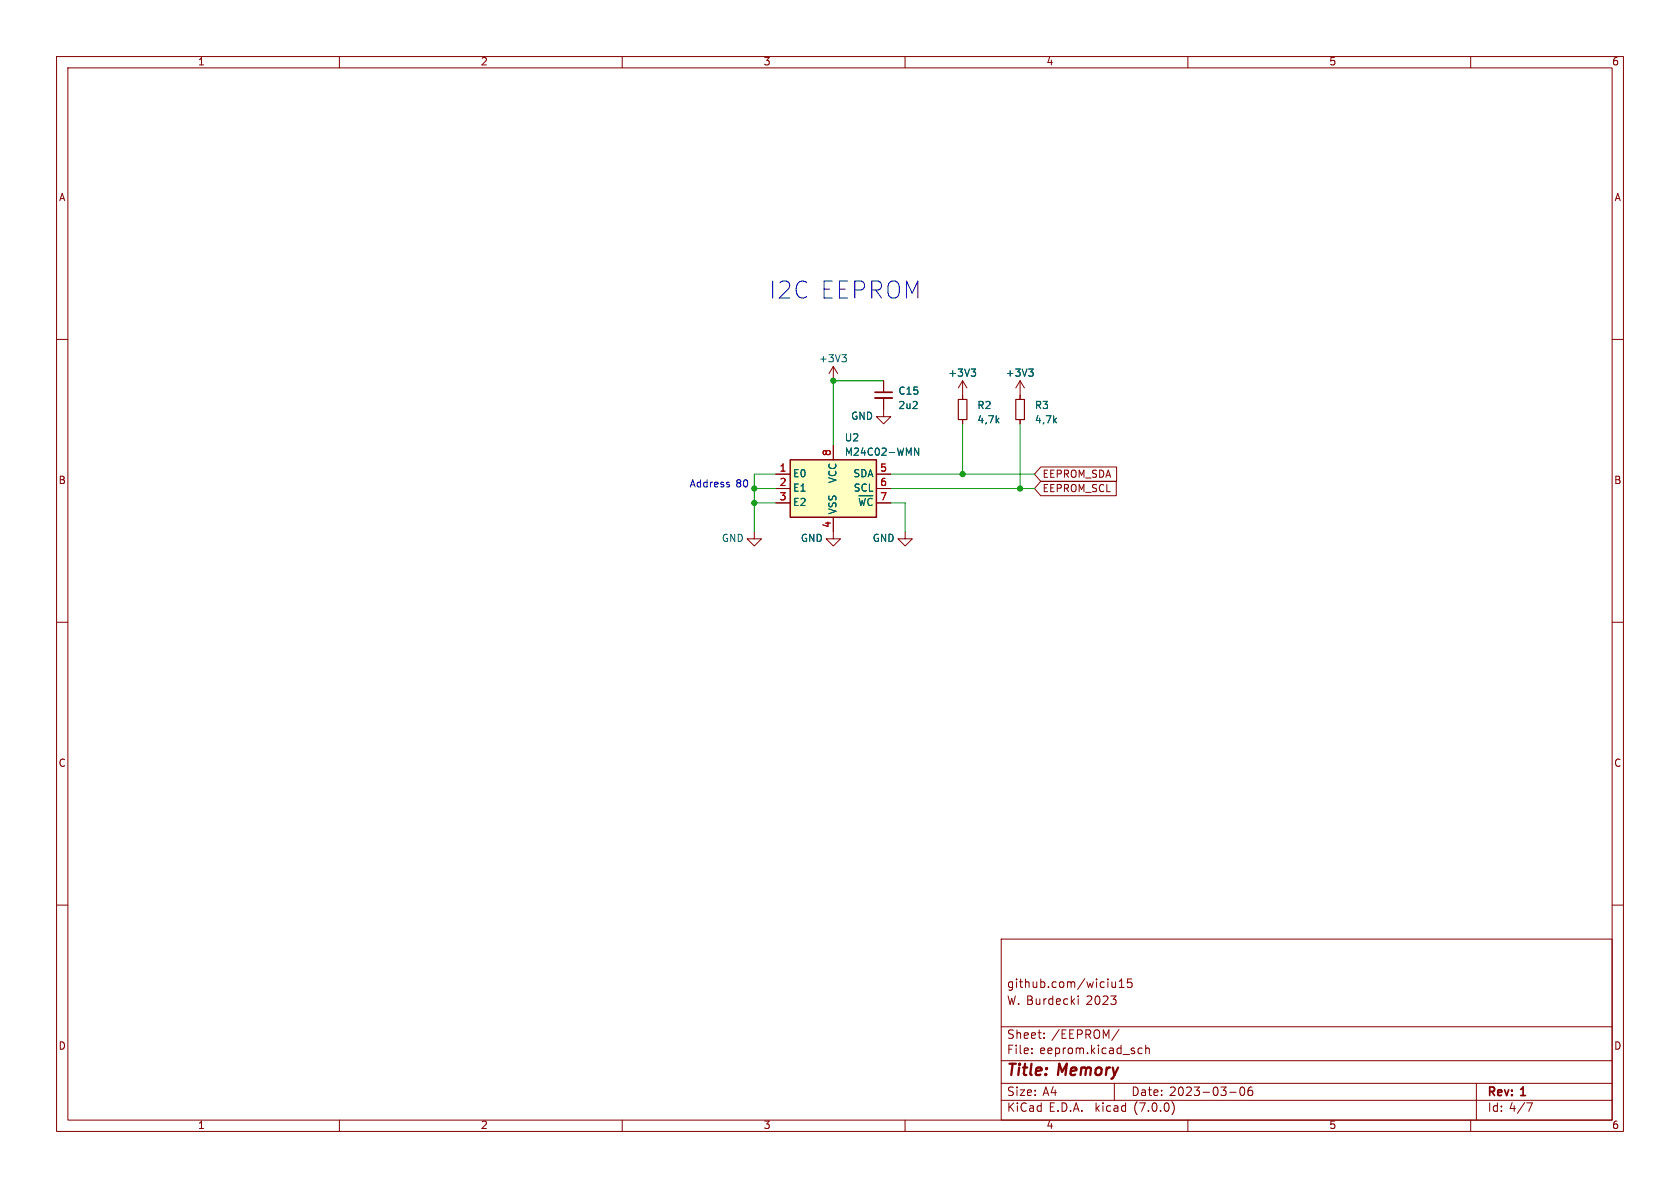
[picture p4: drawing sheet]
<svg xmlns="http://www.w3.org/2000/svg" width="297mm" height="210mm" viewBox="0 0 297 210" stroke-linecap="round" stroke-linejoin="round" font-family="sans-serif">
<g fill="none" stroke="#840000" stroke-width=".18">
<path d="M10 10h277v190h-277zM12 12h273v186h-273zM60 10v2M110 10v2M160 10v2M210 10v2M260 10v2M10 60h2M285 60h2M147.3 64.8v2.5M147.3 78.7v2.6M147.3 64.8l-.7 1.2"/>
<path d="M147.3 64.8l.8 1.2M156.2 70.4v3.3h1.3l-1.3 1.2-1.3-1.2h1.3M156.2 67.3v2M170.2 67.3l-.8 1.3M170.2 67.3v3.3M170.2 74.2v.7M170.2 67.3l.7 1.3M180.3 67.3l-.7 1.3M180.3 67.3v3.3M180.3 74.2v.7M180.3 67.3l.8 1.3M133.3 94v1.3h1.3l-1.3 1.2-1.2-1.2h1.2"/>
<path d="M137.2 83.8h2.5M137.2 86.4h2.5M137.2 88.9h2.5M147.3 91.4v3.9h1.3l-1.3 1.2-1.3-1.2h1.3M154.9 83.8h2.6M154.9 86.4h2.6M154.9 88.9h2.6M160 94v1.3h1.3l-1.3 1.2-1.3-1.2h1.3M184 82.5h13.4v2.6h-13.4l-1.1-1.3zM184 85.1h13.3v2.5h-13.3l-1.1-1.2zM10 110h2M285 110h2"/>
<path d="M10 160h2M285 160h2M177 166h108v32h-108zM190.5 176.1l.1 .1M190.6 176.1v.1M190.6 176.6v1M190.7 176.1l-.1 .1M196.6 173.6v.9l.4 .1 .2-.2M197.2 173.6v1M197.9 174.6h.8M197.9 173.5l.4-.4v1.5M200.1 173.1h-.7l-.1 .7 .2-.2 .5 .1 .1 .2v.5l-.2 .2-.6-.2"/>
<path d="M60 198v2M110 198v2M160 198v2M177 194.5h108M177 191.5h108M177 187.5h108M177 181.5h108M182.4 186.1v.2M182.4 185.3v.2M184.6 183.4v.2M184.6 182.6v.2M197 191.5v3"/>
<path d="M197.8 182l-1.3 1.9M201.3 186.1l.2 .2 .4-.1M201.9 185.3h-.4l-.2 .1M202.5 185.4l.3-.1h.3l.1 1M202.5 184.8v1.5M207.2 194.8a1.74 1.74 0 0 1 0 2.2M210 198v2M217.4 193.1h1.1M219.4 192.2h.1a.81 .81 0 0 1 .6 .6 .81 .81 0 0 1-.3 .8l-.1 .1a.81 .81 0 0 1-.6-.7 .81 .81 0 0 1 .3-.8zM221.3 192.2a.59 .59 0 0 0-.7 .6v.6l.2 .2 .4 .1 .2-.2 .1-.5-.2-.2-.4-.1-.3 .3M260 198v2M261 191.5v6.5"/>
<path d="M269.9 195h1l-.6 1.5"/>
</g>
<path d="M139.7 81.3h15.2v10.1h-15.2z" fill="#ffffc2" stroke="#ffffc2" stroke-width=".18"/>
<path d="M139.7 81.3h15.2v10.1h-15.2z" fill="none" stroke="#840000" stroke-width=".25"/>
<path d="M148.8 62.7h.8l-.4 .5M149.4 63.2l.2 .2v.3l-.2 .3M162.4 79.2v1.3l-.7-1.3v1.3M171.7 65.2h.8l-.4 .5M172.2 65.7l.3 .3v.3l-.3 .2M181.9 65.2h.7l-.4 .5M182.4 65.7l.2 .3v.3l-.2 .2M151.9 88.1l.3 1.3M153 88.1l-.3 1.3M154.2 88.2l-.3-.1-.3 .1-.2 .4" fill="none" stroke="#006464" stroke-width=".18"/>
<path d="M169.4 70.6h1.5v3.6h-1.5zM179.6 70.6h1.5v3.6h-1.5z" fill="none" stroke="#840000" stroke-width=".2"/>
<path d="M154.7 70.4h3" fill="none" stroke="#840000" stroke-width=".33"/>
<path d="M154.7 69.3h3" fill="none" stroke="#840000" stroke-width=".3"/>
<path d="M128.9 85.7v.3" fill="none" stroke="#0000c2" stroke-width=".18"/>
<path d="M156.2 67.3h-8.9v11.4M170.2 74.9v8.9M180.3 74.9v11.5M133.3 88.9h3.9M133.3 86.4h3.9M137.2 83.8h-3.9v10.2M157.5 88.9h2.5v5.1M157.5 83.8h25.4M157.5 86.4h25.4" fill="none" stroke="#009600" stroke-width=".18"/>
<g fill="#009600" stroke="#009600" stroke-width=".18">
<circle cx="180.3" cy="86.4" r=".46"/>
<circle cx="133.3" cy="86.4" r=".46"/>
<circle cx="133.3" cy="88.9" r=".46"/>
<circle cx="170.2" cy="83.8" r=".46"/>
<circle cx="147.3" cy="67.3" r=".46"/>
</g>
<text font-size="4.2" fill="#0000c2" x="135.9" y="53.3">I2C EEPROM</text>
<g font-size="2.8" fill="#840000">
<text x="178" y="190.8">Title:</text>
<text x="187.1" y="190.8">Memory</text>
</g>
<g font-size="2.1" fill="#840000">
<text x="178" y="177.9">W. Burdecki</text>
<text x="178" y="174.9">github.com/wiciu15</text>
<text x="192" y="177.9">2023</text>
<text x="178" y="183.9">Sheet:</text>
<text x="185.9" y="183.9">/EEPROM/</text>
<text x="178" y="186.6">File:</text>
<text x="183.8" y="186.6">eeprom.kicad_sch</text>
<text x="178" y="196.8">KiCad</text>
<text x="178" y="194">Size:</text>
<text x="184.3" y="194">A4</text>
<text x="185.4" y="196.8">E.D.A.</text>
<text x="193.7" y="196.8">kicad</text>
<text x="200" y="194">Date:</text>
<text x="200.6" y="196.8">(7.0.0)</text>
<text x="206.7" y="194">2023-03-06</text>
<text x="263" y="194.2">Rev:</text>
<text x="263" y="196.8">Id: 4/7</text>
<text x="269" y="194.2">1</text>
</g>
<g font-size="1.8" fill="#840000">
<text x="35" y="11.8">1</text>
<text x="85" y="11.8">2</text>
<text x="135" y="11.8">3</text>
<text x="185" y="11.8">4</text>
<text x="235" y="11.8">5</text>
<text x="285" y="11.8">6</text>
<text x="10.4" y="35.8">A</text>
<text x="285.4" y="35.8">A</text>
<text x="10.3" y="85.8">B</text>
<text x="184.3" y="84.7">EEPROM_SDA</text>
<text x="184.3" y="87.3">EEPROM_SCL</text>
<text x="285.3" y="85.8">B</text>
<text x="10.3" y="135.8">C</text>
<text x="285.3" y="135.8">C</text>
<text x="10.3" y="185.8">D</text>
<text x="285.3" y="185.8">D</text>
<text x="35" y="199.8">1</text>
<text x="85" y="199.8">2</text>
<text x="135" y="199.8">3</text>
<text x="185" y="199.8">4</text>
<text x="235" y="199.8">5</text>
<text x="285" y="199.8">6</text>
</g>
<g font-size="1.8" fill="#006464">
<text x="144.7" y="64.3">+3V3</text>
<text x="158.8" y="70">C15</text>
<text x="167.6" y="66.9">+3V3</text>
<text x="177.7" y="66.9">+3V3</text>
<text x="150.4" y="74.5">GND</text>
<text x="158.8" y="72.6">2u2</text>
<text x="172.7" y="72.6">R2</text>
<text x="172.7" y="75.1">4,7k</text>
<text x="182.9" y="72.6">R3</text>
<text x="182.9" y="75.1">4,7k</text>
<text x="149.3" y="80.8">M24C02-WMN</text>
<text x="149.3" y="78.3">U2</text>
<text x="140.2" y="84.6">E0</text>
<text x="140.2" y="87.2">E1</text>
<text x="140.2" y="89.7">E2</text>
<text x="148.1" y="85.5" transform="rotate(-90 148.1 85.5)">VCC</text>
<text x="150.7" y="84.6">SDA</text>
<text x="150.8" y="87.2">SCL</text>
<text x="148.1" y="90.9" transform="rotate(-90 148.1 90.9)">VSS</text>
<text x="151.6" y="90.3">~{WC}</text>
<text x="127.5" y="96.1">GND</text>
<text x="141.5" y="96.1">GND</text>
<text x="154.2" y="96.1">GND</text>
</g>
<g font-size="1.8" fill="#a90000">
<text x="137.8" y="83.6">1</text>
<text x="147.1" y="80.7" transform="rotate(-90 147.1 80.7)">8</text>
<text x="155.5" y="83.6">5</text>
<text x="137.8" y="86.1">2</text>
<text x="137.8" y="88.6">3</text>
<text x="155.5" y="86.1">6</text>
<text x="155.5" y="88.6">7</text>
<text x="147.1" y="93.4" transform="rotate(-90 147.1 93.4)">4</text>
</g>
<g font-size="1.8" fill="#0000c2">
<text x="121.9" y="86.4">Address</text>
<text x="130.1" y="86.4">80</text>
</g>
</svg>
